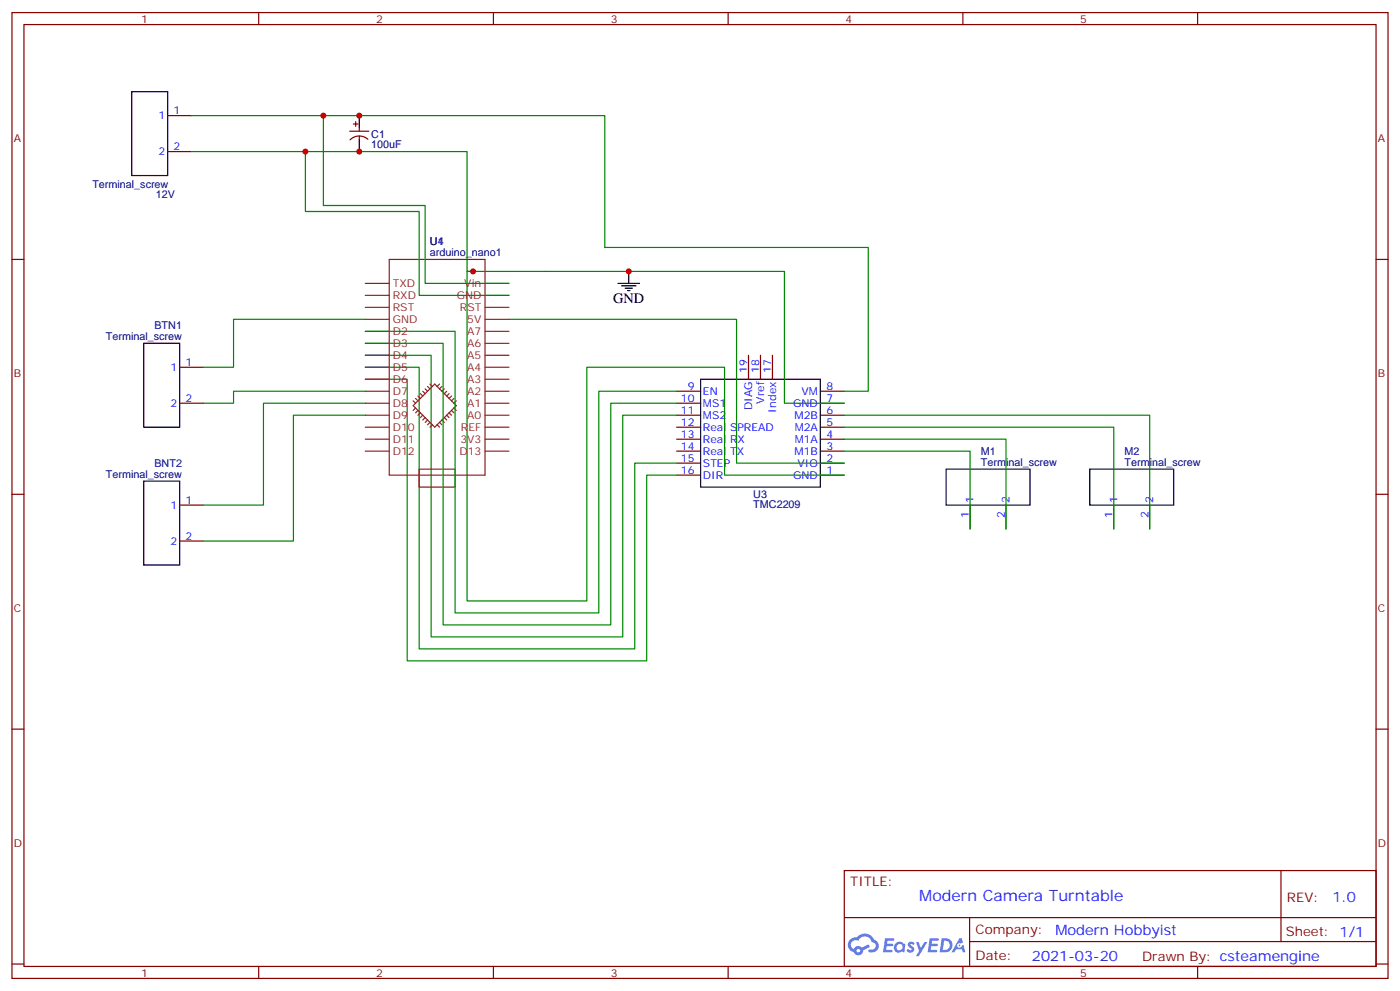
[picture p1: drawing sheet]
<svg xmlns="http://www.w3.org/2000/svg" width="412mm" height="292mm" viewBox="0 0 412 292" stroke-linecap="round" stroke-linejoin="round" font-family="sans-serif">
<g fill="none" stroke="#870000" stroke-width=".35">
<path d="M3.5 3.7h405.4v284.3h-405.4zM7.1 7.2h398.2v277.3h-398.2zM76.2 3.7v3.5M145.3 3.7v3.5M214.5 3.7v3.5M283.6 3.7v3.5M352.8 3.7v3.5M3.5 76.4h3.6M405.3 76.4h3.6M3.5 145.5h3.6M405.3 145.5h3.6M3.5 214.7h3.6"/>
<path d="M405.3 214.7h3.6M248.7 256.3h156.6v28.2h-156.6zM377.3 256.3v20.9M248.7 270.1h156.5M285.6 277.2h119.6M285.6 270.1v14.2M3.5 283.8h3.6M76.2 284.5v3.5M145.3 284.5v3.5M214.5 284.5v3.5M283.6 284.5v3.5M352.8 284.5v3.5"/>
<path d="M405.3 283.8h3.6"/>
</g>
<g fill="#5487ff">
<path d="M267.7 277.5a1.22 1.22 0 0 1 1.7 .2l-.4 .6a.47 .47 0 0 0-.3-.4 .47 .47 0 0 0-.5 .2l.1 .2a1.14 1.14 0 0 1 .8 1.8 1.14 1.14 0 0 1-1.9 0l-.2-.2 .5-.6 .7 .5a.29 .29 0 0 0 .3-.3 .29 .29 0 0 0-.2-.3 1.04 1.04 0 0 1-.6-1.7z"/>
<path d="M260.7 276.2h2.4l.3 .2-.2 .5-1.8 .1-.1 .8h1.5l.3 .4-.3 .4h-1.6l-.2 1.1h1.7l.2 .3-.2 .3-2.6 .1z"/>
<path d="M273.8 276.2h2.4l.3 .2-.1 .5-1.8 .1-.2 .8h1.6l.3 .4-.4 .4-1.6-.1-.1 1.1 1.7 .1 .2 .3-.2 .3-2.6 .1z"/>
<path d="M282.6 276.2h.7l.3 1.3-.6 .3a.69 .69 0 0 0-1 .3 .69 .69 0 0 0 .4 .9 .69 .69 0 0 0 .9-.6l.5-.2 .6 2.2h-.8l-.2-.9h-1.8l-.5 .9h-.8z"/>
<path d="M269.8 277.3h.8l.6 1.8 1.1-1.8h.9l-2.6 4.2h-.8l.9-1.5z"/>
<path d="M277.4 276.2l-.6 4.2h1.3a2.11 2.11 0 0 0 2.5-2.1 2.11 2.11 0 0 0-2.5-2.1zM278.1 277a1.39 1.39 0 0 1 1.7 1.4 1.39 1.39 0 0 1-1.8 1.2h-.3z"/>
<path d="M263.7 277.8a1.54 1.54 0 0 0-.1 2.2 1.54 1.54 0 0 0 2.2 .1l.6 .3 .3-2.3-.2-.3h-.4a1.49 1.49 0 0 0-2.4 0zM264 278.8a.94 .94 0 0 1 1.8 0 .94 .94 0 0 1-1.8 0z"/>
<path d="M250.4 276.6a2.18 2.18 0 0 0 1.1 3.7 1.44 1.44 0 0 0 1.6 .9 1.44 1.44 0 0 0 1.2-1.4l2-1.1-.5-.7-1.9 1a1.47 1.47 0 0 0-2.4 .4 1.39 1.39 0 0 1-.7-1.9 1.39 1.39 0 0 1 2-.5 2.12 2.12 0 0 1 2.2-1.3 2.12 2.12 0 0 1 1.9 1.7 1.14 1.14 0 0 1 1.1 1.4 1.14 1.14 0 0 1-1.7 .7 .43 .43 0 0 0-.5 .4 .43 .43 0 0 0 .4 .5 1.98 1.98 0 0 0 2.5-1.2 1.98 1.98 0 0 0-1.2-2.6 3.1 3.1 0 0 0-5.3-.6l-.9 .1zM252.3 279.9a.55 .55 0 0 1 1.1 0 .55 .55 0 0 1-1.1 0z"/>
<circle cx="282.6" cy="278.3" r=".26"/>
</g>
<g fill="none" stroke="#000" stroke-width=".35">
<path d="M38.8 27h10.6v24.7h-10.6zM105.8 34v3.6M105.8 41.1v3.5M185.2 79.9v3.5M182 83.4h6.4M183.1 84.1h4.2M184.1 84.8h2.2M184.9 85.5h.7M42.3 101.1h10.6v24.7h-10.6zM206.4 111.7h35.3v31.7h-35.3zM278.7 138.1h24.7v10.6h-24.7zM321 138.1h24.7v10.6h-24.7z"/>
<path d="M42.3 141.6h10.6v24.7h-10.6z"/>
</g>
<g fill="none" stroke="#870000" stroke-width=".35">
<path d="M49.4 34h7M103 38.6h5.7M104.1 36.5h1.4M104.8 35.8v1.4M105.8 37.6v1M49.4 44.6h7M105.8 40v1.1M108.4 41a3.8 3.8 0 0 0-5.3 .2M52.9 118.7h7.1M52.9 108.1h7.1M199.3 118.7h7.1M199.3 115.2h7.1"/>
<path d="M220.5 104.6v7.1M224 104.6v7.1M227.5 104.6v7.1M241.7 118.7h7M241.7 115.2h7M199.3 139.9h7.1M199.3 136.3h7.1M199.3 132.8h7.1M199.3 129.3h7.1M199.3 125.8h7.1M199.3 122.2h7.1M241.7 139.9h7"/>
<path d="M241.7 136.3h7M241.7 132.8h7M241.7 129.3h7M241.7 125.8h7M241.7 122.2h7M52.9 148.7h7.1M52.9 159.3h7.1M285.8 148.7v7.1M296.3 148.7v7.1M328.1 148.7v7.1M338.7 148.7v7.1"/>
</g>
<g fill="none" stroke="#008700" stroke-width=".35">
<path d="M56.4 34h121.8v38.8h77.6v42.4h-7.1M95.2 34v26.5h30v22.9h24.7M56.4 44.6h81.2v35.3h93.5v38.8h17.6M90 44.6v17.7h33.5v24.7h26.4M139.3 79.9h-1.7v97h35.3v-68.8h40.5v31.8h35.3M107.6 97.5h26.5v82.9h42.3v-65.2h22.9M107.6 94h-38.8v14.1h-8.8M149.9 94h67.1v42.3h31.7M107.6 104.6h19.4v82.9h56.4v-65.3h15.9M107.6 108.1h15.9v82.9h63.5v-54.7h12.3M107.6 111.7h12.3v82.9h70.6v-54.7h8.8M107.6 115.2h-38.8v3.5h-8.8"/>
<path d="M107.6 118.7h-30v30h-17.6M107.6 101.1h22.9v82.9h49.4v-65.3h19.4M107.6 122.2h-21.2v37.1h-26.4M248.7 132.8h37.1v23M248.7 129.3h47.6v26.5M248.7 125.8h79.4v30M248.7 122.2h90v33.6"/>
</g>
<g fill="none" stroke="#8c2424" stroke-width=".35">
<path d="M114.7 76.4h28.2v63.5h-28.2zM107.6 97.5h7.1M107.6 94h7.1M107.6 90.5h7.1M107.6 87h7.1M107.6 83.4h7.1M142.9 97.5h7M142.9 94h7M142.9 90.5h7M142.9 87h7M142.9 83.4h7M107.6 118.7h7.1"/>
<path d="M107.6 115.2h7.1M107.6 111.7h7.1M107.6 108.1h7.1M107.6 104.6h7.1M107.6 101.1h7.1M121.7 118l.7 .7M122.4 117.3l.7 .7M123.1 116.6l.7 .7M123.8 115.9l.7 .7M124.5 115.2l.7 .7M125.2 114.5l.7 .7M125.9 113.8l.7 .7"/>
<path d="M126.6 113.1l.8 .7M128.1 113.1l6.3 6.3-6.3 6.4-6.4-6.4zM129.5 113.1l-.7 .7M130.2 113.8l-.7 .7M130.9 114.5l-.7 .7M131.6 115.2l-.7 .7M132.3 115.9l-.7 .7M133 116.6l-.7 .7M133.7 117.3l-.7 .7M134.4 118l-.7 .7M142.9 118.7h7M142.9 115.2h7"/>
<path d="M142.9 111.7h7M142.9 108.1h7M142.9 104.6h7M142.9 101.1h7M107.6 129.3h7.1M107.6 125.8h7.1M107.6 122.2h7.1M107.6 132.8h7.1M122.4 120.1l-.7 .7M123.1 120.8l-.7 .7M123.5 138.1h10.6v5.3h-10.6zM123.8 121.5l-.7 .7"/>
<path d="M124.5 122.2l-.7 .7M125.2 122.9l-.7 .7M125.9 123.6l-.7 .8M126.6 124.4l-.7 .7M127.4 125.1l-.8 .7M128.8 125.1l.7 .7M129.5 124.4l.7 .7M130.2 123.6l.7 .8M130.9 122.9l.7 .7M131.6 122.2l.7 .7M132.3 121.5l.7 .7M133 120.8l.7 .7"/>
<path d="M133.7 120.1l.7 .7M142.9 129.3h7M142.9 125.8h7M142.9 122.2h7M142.9 132.8h7"/>
</g>
<g fill="#c00">
<circle cx="185.2" cy="79.9" r=".88"/>
<circle cx="139.3" cy="79.9" r=".88"/>
<circle cx="105.8" cy="44.6" r=".88"/>
<circle cx="105.8" cy="34" r=".88"/>
<circle cx="90" cy="44.6" r=".88"/>
<circle cx="95.3" cy="34" r=".88"/>
</g>
<text font-size="4.6" fill="#00f" x="270.8" y="265.3">Modern Camera Turntable</text>
<text font-size="4.2" x="180.6" y="89.1">GND</text>
<g font-size="4.2" fill="#00f">
<text x="392.5" y="265.6">1.0</text>
<text x="310.9" y="275.1">Modern Hobbyist</text>
<text x="304" y="282.9">2021-03-20</text>
</g>
<g font-size="3.9" fill="#800">
<text x="250.5" y="260.9">TITLE:</text>
<text x="379.1" y="265.6">REV:</text>
<text x="287.4" y="275.1">Company:</text>
<text x="378.7" y="275.7">Sheet: 1/1</text>
<text x="287.4" y="282.8">Date:</text>
<text x="336.4" y="282.8">Drawn By: csteamengine</text>
</g>
<g font-size="3.2" fill="#800">
<text x="41.6" y="6.7">1</text>
<text x="110.8" y="6.7">2</text>
<text x="179.9" y="6.7">3</text>
<text x="249.1" y="6.7">4</text>
<text x="318.2" y="6.7">5</text>
<text x="4.1" y="41.8">A</text>
<text x="405.9" y="41.8">A</text>
<text x="4.1" y="110.9">B</text>
<text x="405.9" y="110.9">B</text>
<text x="4.1" y="180.1">C</text>
<text x="405.9" y="180.1">C</text>
<text x="4.1" y="249.2">D</text>
<text x="405.9" y="249.2">D</text>
<text x="41.6" y="287.5">1</text>
<text x="110.8" y="287.5">2</text>
<text x="179.9" y="287.5">3</text>
<text x="249.1" y="287.5">4</text>
<text x="318.2" y="287.5">5</text>
</g>
<g font-size="3.2" fill="#00f">
<text x="46.7" y="35.1">1</text>
<text x="51.2" y="33.7">1</text>
<text x="46.7" y="45.7">2</text>
<text x="51.2" y="44.3">2</text>
<text x="54.7" y="107.8">1</text>
<text x="50.2" y="109.2">1</text>
<text x="220.1" y="109.9" transform="rotate(-90 220.1 109.9)">19</text>
<text x="223.7" y="109.9" transform="rotate(-90 223.7 109.9)">18</text>
<text x="227.2" y="109.9" transform="rotate(-90 227.2 109.9)">17</text>
<text x="50.2" y="119.8">2</text>
<text x="54.7" y="118.4">2</text>
<text x="200.6" y="118.4">10</text>
<text x="202.6" y="114.8">9</text>
<text x="207.1" y="116.2">EN</text>
<text x="207.1" y="119.8">MS1</text>
<text x="225.1" y="118.9" transform="rotate(-90 225.1 118.9)">Vref</text>
<text x="233.7" y="119.8">GND</text>
<text x="236.1" y="116.2">VM</text>
<text x="243.4" y="118.4">7</text>
<text x="243.4" y="114.8">8</text>
<text x="200.6" y="121.9">11</text>
<text x="200.6" y="125.4">12</text>
<text x="207.1" y="123.3">MS2</text>
<text x="221.5" y="120.8" transform="rotate(-90 221.5 120.8)">DIAG</text>
<text x="228.6" y="121.4" transform="rotate(-90 228.6 121.4)">Index</text>
<text x="234.1" y="123.3">M2B</text>
<text x="243.4" y="125.4">5</text>
<text x="243.4" y="121.9">6</text>
<text x="200.6" y="128.9">13</text>
<text x="207.1" y="126.8">Real SPREAD</text>
<text x="207.1" y="130.4">Real RX</text>
<text x="234.1" y="130.4">M1A</text>
<text x="234.1" y="126.8">M2A</text>
<text x="243.4" y="128.9">4</text>
<text x="200.6" y="132.5">14</text>
<text x="200.6" y="136">15</text>
<text x="207.1" y="133.9">Real TX</text>
<text x="207.1" y="137.4">STEP</text>
<text x="234.1" y="133.9">M1B</text>
<text x="234.9" y="137.4">VIO</text>
<text x="243.4" y="136">2</text>
<text x="243.4" y="132.5">3</text>
<text x="200.6" y="139.5">16</text>
<text x="207.1" y="140.9">DIR</text>
<text x="233.7" y="140.9">GND</text>
<text x="243.4" y="139.5">1</text>
<text x="50.2" y="149.8">1</text>
<text x="54.7" y="148.3">1</text>
<text x="286.8" y="148" transform="rotate(-90 286.8 148)">1</text>
<text x="297.4" y="148" transform="rotate(-90 297.4 148)">2</text>
<text x="329.1" y="148" transform="rotate(-90 329.1 148)">1</text>
<text x="339.7" y="148" transform="rotate(-90 339.7 148)">2</text>
<text x="285.4" y="152.5" transform="rotate(-90 285.4 152.5)">1</text>
<text x="296" y="152.5" transform="rotate(-90 296 152.5)">2</text>
<text x="327.7" y="152.5" transform="rotate(-90 327.7 152.5)">1</text>
<text x="338.3" y="152.5" transform="rotate(-90 338.3 152.5)">2</text>
<text x="50.2" y="160.3">2</text>
<text x="54.7" y="158.9">2</text>
</g>
<g font-size="3.2" fill="#000080">
<text x="109.4" y="40.5">C1</text>
<text x="109.4" y="43.7">100uF</text>
<text x="27.2" y="55.2">Terminal_screw</text>
<text x="45.9" y="58.3">12V</text>
<text x="126.7" y="75.3">arduino_nano1</text>
<text x="126.7" y="72.1">U4</text>
<text x="129" y="72.1">1</text>
<text x="31.2" y="100">Terminal_screw</text>
<text x="45.5" y="96.9">BTN1</text>
<text x="45.5" y="137.4">BNT2</text>
<text x="288.9" y="137.1">Terminal_screw</text>
<text x="288.9" y="133.9">M1</text>
<text x="331.3" y="137.1">Terminal_screw</text>
<text x="331.3" y="133.9">M2</text>
<text x="31.2" y="140.6">Terminal_screw</text>
<text x="221.9" y="149.6">TMC2209</text>
<text x="221.9" y="146.5">U3</text>
</g>
<g font-size="3.2" fill="#8d2323">
<text x="115.7" y="88">RXD</text>
<text x="115.7" y="84.5">TXD</text>
<text x="134.5" y="88">GND</text>
<text x="136.8" y="84.5">Vin</text>
<text x="115.7" y="95.1">GND</text>
<text x="115.7" y="91.5">RST</text>
<text x="135.5" y="91.5">RST</text>
<text x="137.6" y="95.1">5V</text>
<text x="115.7" y="98.6">D2</text>
<text x="137.6" y="98.6">A7</text>
<text x="115.7" y="105.7">D4</text>
<text x="115.7" y="102.1">D3</text>
<text x="137.6" y="102.1">A6</text>
<text x="137.6" y="105.7">A5</text>
<text x="115.7" y="112.7">D6</text>
<text x="115.7" y="109.2">D5</text>
<text x="137.6" y="109.2">A4</text>
<text x="137.6" y="112.7">A3</text>
<text x="115.7" y="119.8">D8</text>
<text x="115.7" y="116.2">D7</text>
<text x="137.6" y="116.2">A2</text>
<text x="137.6" y="119.8">A1</text>
<text x="115.7" y="123.3">D9</text>
<text x="137.6" y="123.3">A0</text>
<text x="115.7" y="130.4">D11</text>
<text x="115.7" y="126.8">D10</text>
<text x="135.6" y="130.4">3V3</text>
<text x="135.8" y="126.8">REF</text>
<text x="115.7" y="133.9">D12</text>
<text x="135.3" y="133.9">D13</text>
</g>
</svg>
